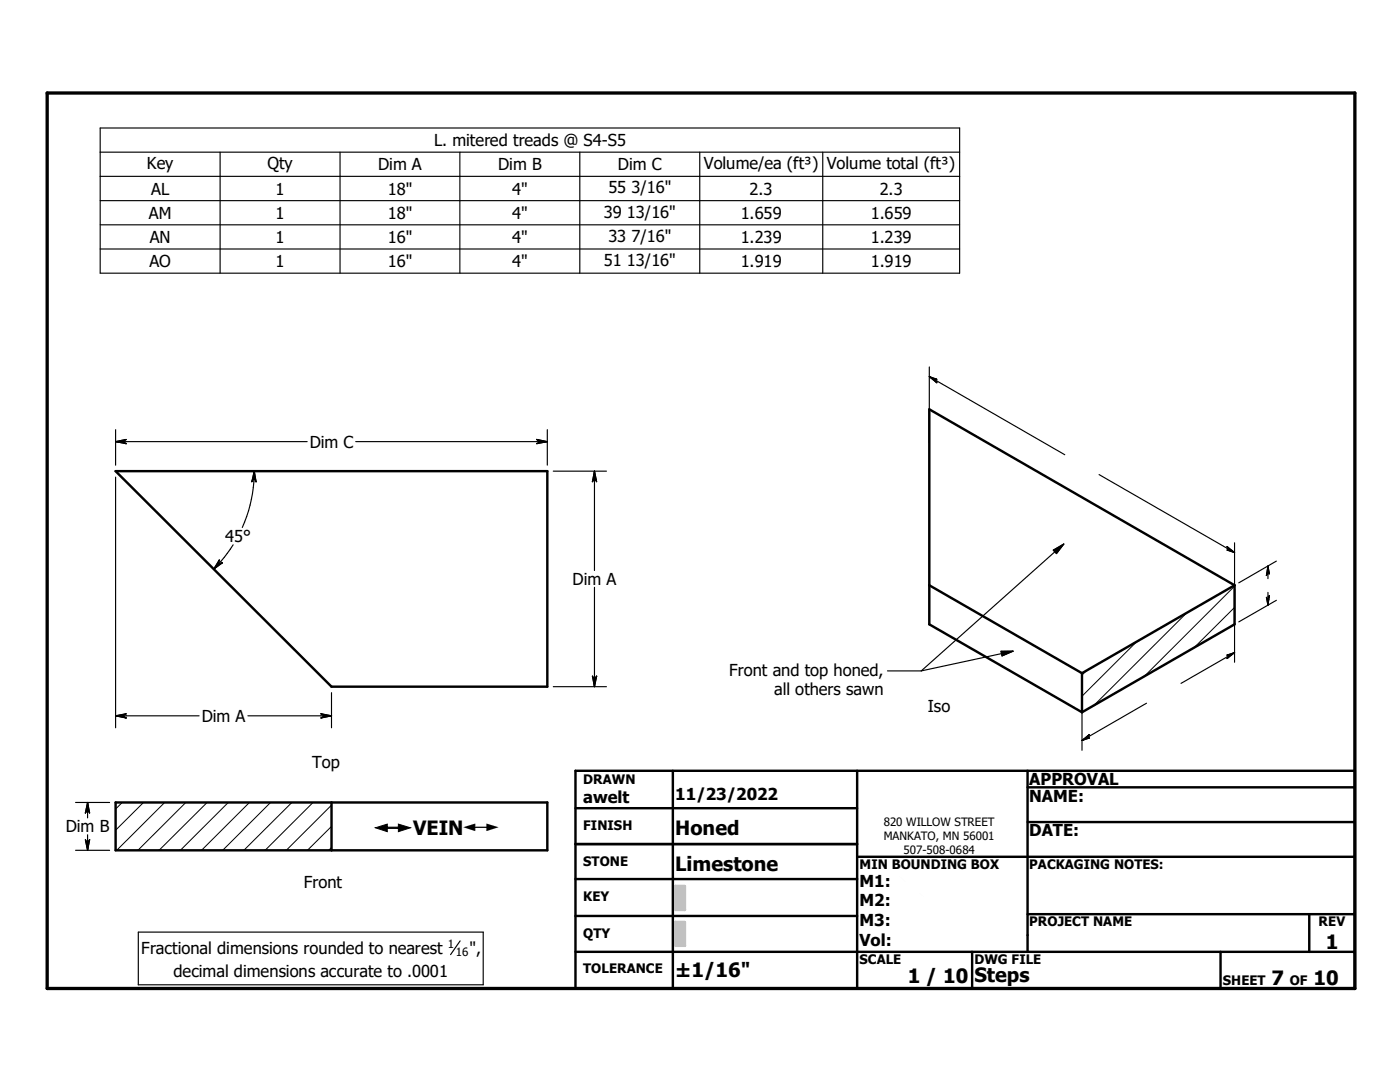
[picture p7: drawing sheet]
<svg xmlns="http://www.w3.org/2000/svg" width="279mm" height="216mm" viewBox="0 0 279 216" stroke-linecap="round" stroke-linejoin="round" font-family="sans-serif">
<g fill="none" stroke="#000" stroke-width=".48">
<path d="M23.1 94h86.1v43h-43zM185.5 116.8l30.4 17.5M246.4 116.8l-30.5 17.5M246.4 116.8v7.8l-30.5 17.5M246.4 116.8l-60.9-35.1v42.9l30.4 17.5M215.9 134.3v7.8M114.8 153.8h155.6v43.4h-155.6zM134.3 153.8v43.4M171.1 153.8v43.4M205.1 157.1h65.3M205.1 153.8v36.1M23.1 160.1h86.1v9.6h-86.1z"/>
<path d="M66.2 160.1v9.6M114.8 175.4h56.3M114.8 161.3h56.3M114.8 168.4h56.3M171.1 171h99.3M205.1 164h65.3M114.8 182.8h56.3M114.8 189.9h155.6M194 189.9v7.3M205.1 182.4h65.3M243.6 189.9v7.3M261.3 182.4v7.5"/>
</g>
<g fill="none" stroke="#000" stroke-width=".2">
<path d="M246.4 117l-18.1 18M216.8 133.8l-.9 .9M226.8 128.1l-10.9 10.8M236.8 122.3l-18.5 18.5M246.4 121.2l-8.1 8M24.4 160.1l-1.3 1.3M28.6 160.1l-5.5 5.6M32.9 160.1l-9.6 9.6M37.1 160.1l-9.6 9.6M41.3 160.1l-9.6 9.6M45.6 160.1l-9.6 9.6M49.8 160.1l-9.6 9.6"/>
<path d="M54 160.1l-9.6 9.6M58.3 160.1l-9.6 9.6M62.5 160.1l-9.6 9.6M66.2 169.1l-.6 .6M66.2 164.9l-4.8 4.8M66.2 160.7l-9.1 9"/>
</g>
<path d="M9.4 18.6h261v178.6h-261z" fill="none" stroke="#000" stroke-width=".66"/>
<g fill="#c0c0c0" stroke="#c0c0c0" stroke-width=".48">
<path d="M134.8 184h1.9v4.7z"/>
<path d="M134.8 184l1.9 4.7h-1.9z"/>
<path d="M134.8 176.8h1.9v4.8z"/>
<path d="M134.8 176.8l1.9 4.8h-1.9z"/>
</g>
<g fill="none" stroke="#000" stroke-width=".23">
<path d="M20 25.5h171.5v29h-171.5zM20 30.4h171.5M20 35.2h171.5M43.9 30.4v24.1M67.9 30.4v24.1M91.8 30.4v24.1M115.7 30.4v24.1M139.6 30.4v24.1M164.2 30.4v24.1M20 40h171.5M20 44.9h171.5M20 49.7h171.5"/>
<path d="M185.5 75.1l27 15.6M185.5 75.1l1.5 .6h-.6M185.5 75.1l1.5 1.3-.6-.7M185.5 73.2v15.3M186.4 75.7h.1M23.1 88.1h38.2M23.1 88.1l2.1-.4-.8 .4M23.1 88.1l2.1 .4-.8-.4M23.1 85.7v7.1M23.1 95.2v50M24.4 88.1h.1M50.7 95.4h.1"/>
<path d="M50.7 94a27.8 27.8 0 0 1-2.3 11.3M50.7 94l.4 2.1-.4-.7M50.7 94l-.4 2.1 .4-.7M71 88.1h38.2M107.9 88.1h.1M107.9 88.1l-.8 .4 2.1-.4M107.9 88.1l-.8-.4 2.1 .4M109.2 85.7v7.1M110.4 94h10.6M118.6 95.4h.1M118.6 94v19.8M118.6 94l.5 2.1-.5-.7"/>
<path d="M118.6 94l-.4 2.1 .4-.7M219.3 94.7l27.1 15.6M43.6 112.5h.1M43.6 112.5l.2-.8-1.1 1.9M43.6 112.5l.8-.2-1.7 1.3M46.5 108.7l-1.8 2.5-2 2.4M118.6 117.2v19.8M210.2 109.8l2.1-1.2-1.5 1.9zM212.3 108.6l-28.4 25.3M245.4 109.7h.1M245.4 109.7l-.5 .1 1.5 .5M245.4 109.7l-.5-.6 1.5 1.2"/>
<path d="M246.4 108.3v23.8M253 114.1h.1M253 119.6h.1M253 113v2.5M253 118.2v2.5M253 113l.3 1.5-.3-.4M253 113l-.3 1.8 .3-.7M253 119.6l-.3-.4 .3 1.5M253 119.6l.3-.8-.3 1.9M254.7 119.8l-7.5 4.3M254.7 112l-7.5 4.3M66.2 138.2v7"/>
<path d="M110.4 137h10.6M118.6 135.6h.1M118.6 135.6l-.4-.7 .4 2.1M118.6 135.6l.5-.7-.5 2.1M177.1 133.9h6.8M199.8 130l2.4-.1-2.2 1zM202.2 129.9l-18.3 4M215.9 135.3v14.4M245.4 130.8h.1M246.4 130.2l-10.7 6.2M246.4 130.2l-1.5 1.2 .5-.6M246.4 130.2l-1.5 .5 .5 .1"/>
<path d="M23.1 142.8h16.6M23.1 142.8l2.1-.4-.8 .4M23.1 142.8l2.1 .5-.8-.5M24.4 142.8h.1M49.5 142.8h16.7M64.8 142.8h.1M64.8 142.8l-.7 .5 2.1-.5M64.8 142.8l-.7-.4 2.1 .4M216.9 147.2h.1M216.9 147.2l.5-.6-1.5 1.2M216.9 147.2l.5 .1-1.5 .5M228.8 140.3l-12.9 7.5"/>
<path d="M15.1 160.1h6.8M15.1 169.7h6.8M17.5 161.5h.1M17.5 168.3h.1M17.5 160.1v3.1M17.5 166.6v3.1M17.5 160.1l.4 2.1-.4-.7M17.5 160.1l-.5 2.1 .5-.7M17.5 168.3l-.5-.7 .5 2.1M17.5 168.3l.4-.7-.4 2.1M27.6 186h68.8v10.5h-68.8zM91.8 187.7l-1.9 2.8"/>
</g>
<g fill="#fff" stroke="#fff" stroke-width=".23">
<path d="M178.5 174.1h18.2v15z"/>
<path d="M178.5 174.1l18.2 15h-18.2z"/>
<path d="M74.9 163.9h25.1v2.8z"/>
<path d="M74.9 163.9l25.1 2.8h-25.1z"/>
</g>
<g fill="#000" stroke="#000" stroke-width=".23">
<path d="M185.5 75.1l1.5 .6h-.6zM185.5 75.1l.9 .6 .6 .7zM186.4 75.7l.6 .7zM23.1 88.1l2.1-.4-.8 .4zM23.1 88.1h1.3l.8 .4zM24.4 88.1l.8 .4zM50.7 94l.4 2.1-.4-.7zM50.7 94v1.4l-.4 .7zM50.7 95.4l-.4 .7zM107.1 88.5l.8-.4h1.3zM107.1 87.7l2.1 .4h-1.3zM107.1 87.7l.8 .4z"/>
<path d="M118.6 94l.5 2.1-.5-.7zM118.6 94v1.4l-.4 .7zM118.6 95.4l-.4 .7zM43.8 111.7l-.2 .8-.9 1.1zM43.6 112.5l.8-.2-1.7 1.3zM43.6 112.5l.8-.2zM210.2 109.8l2.1-1.2-1.5 1.9zM244.9 109.8l.5-.1 1 .6zM244.9 109.1l1.5 1.2-1-.6zM244.9 109.1l.5 .6zM253 113l.3 1.5-.3-.4zM253 113v1.1l-.3 .7z"/>
<path d="M253 114.1l-.3 .7zM252.7 119.2l.3 .4v1.1zM253.3 118.8l-.3 1.9v-1.1zM253.3 118.8l-.3 .8zM118.2 134.9l.4 .7v1.4zM119.1 134.9l-.5 2.1v-1.4zM119.1 134.9l-.5 .7zM199.8 130l2.4-.1-2.2 1zM245.4 130.8l1-.6-1.5 1.2zM244.9 130.7l1.5-.5-1 .6zM244.9 130.7l.5 .1zM23.1 142.8l2.1-.4-.8 .4z"/>
<path d="M23.1 142.8h1.3l.8 .5zM24.4 142.8l.8 .5zM64.1 143.3l.7-.5h1.4zM64.1 142.4l2.1 .4h-1.4zM64.1 142.4l.7 .4zM215.9 147.8l1.5-1.2-.5 .6zM215.9 147.8l1-.6 .5 .1zM216.9 147.2l.5 .1zM17.5 160.1l.4 2.1-.4-.7zM17.5 160.1v1.4l-.5 .7zM17.5 161.5l-.5 .7zM17 167.6l.5 .7v1.4z"/>
<path d="M17.9 167.6l-.4 2.1v-1.4zM17.9 167.6l-.4 .7z"/>
</g>
<g font-size="3.9">
<text x="82.4" y="166.7">VEIN</text>
<text x="134.7" y="166.6">Honed</text>
<text x="134.7" y="173.8">Limestone</text>
<text x="264.6" y="189.3">1</text>
<text x="134.7" y="194.9">±1/16&quot;</text>
<text x="181.1" y="196.1">1 / 10</text>
<text x="194.5" y="196">Steps</text>
<text x="253.8" y="196.6">7</text>
<text x="262.1" y="196.6">10</text>
</g>
<g font-size="3.3">
<text x="86.6" y="29">L. mitered treads @ S4-S5</text>
<text x="29.3" y="33.7">Key</text>
<text x="53.4" y="33.7">Qty</text>
<text x="75.4" y="34">Dim A</text>
<text x="99.4" y="34">Dim B</text>
<text x="123.3" y="34">Dim C</text>
<text x="140.5" y="33.7">Volume/ea (ft³)</text>
<text x="165" y="33.7">Volume total (ft³)</text>
<text x="30.2" y="38.8">AL</text>
<text x="55" y="38.8">1</text>
<text x="77.4" y="38.9">18&quot;</text>
<text x="102.2" y="38.9">4&quot;</text>
<text x="121.4" y="38.6">55 3/16&quot;</text>
<text x="149.6" y="38.8">2.3</text>
<text x="175.6" y="38.8">2.3</text>
<text x="29.7" y="43.6">AM</text>
<text x="55" y="43.6">1</text>
<text x="77.4" y="43.7">18&quot;</text>
<text x="102.2" y="43.7">4&quot;</text>
<text x="120.5" y="43.4">39 13/16&quot;</text>
<text x="147.8" y="43.6">1.659</text>
<text x="173.8" y="43.6">1.659</text>
<text x="29.8" y="53.3">AO</text>
<text x="29.9" y="48.5">AN</text>
<text x="55" y="48.5">1</text>
<text x="55" y="53.3">1</text>
<text x="77.4" y="48.5">16&quot;</text>
<text x="77.4" y="53.3">16&quot;</text>
<text x="102.2" y="48.5">4&quot;</text>
<text x="102.2" y="53.3">4&quot;</text>
<text x="120.5" y="53.1">51 13/16&quot;</text>
<text x="121.4" y="48.3">33 7/16&quot;</text>
<text x="147.8" y="48.5">1.239</text>
<text x="147.8" y="53.3">1.919</text>
<text x="173.8" y="48.5">1.239</text>
<text x="173.8" y="53.3">1.919</text>
<text x="61.8" y="89.3">Dim C</text>
<text x="45" y="108.2">45°</text>
<text x="114.3" y="116.7">Dim A</text>
<text x="145.5" y="134.8">Front and top honed,</text>
<text x="154.5" y="138.7">all others sawn</text>
<text x="185.2" y="142.2">Iso</text>
<text x="40.3" y="144">Dim A</text>
<text x="62.3" y="153.2">Top</text>
<text x="116.4" y="160.2">awelt</text>
<text x="134.7" y="159.7">11/23/2022</text>
<text x="205.4" y="156.7">APPROVAL</text>
<text x="205.4" y="159.9">NAME:</text>
<text x="13.1" y="166.1">Dim B</text>
<text x="205.4" y="166.9">DATE:</text>
<text x="60.7" y="177.2">Front</text>
<text x="171.5" y="176.9">M1: 4&quot;</text>
<text x="171.5" y="180.8">M2: 18&quot;</text>
<text x="171.5" y="184.8">M3: 36&quot;</text>
<text x="28.2" y="190.3">Fractional dimensions rounded to nearest</text>
<text x="93.7" y="190.3">&quot;,</text>
<text x="171.5" y="188.7">Vol: 1.5 ft³</text>
<text x="34.6" y="195">decimal dimensions accurate to .0001</text>
</g>
<g font-size="3.1">
<text x="74.9" y="166.7">#</text>
<text x="92.5" y="166.7">#</text>
</g>
<g font-size="2.6">
<text x="116.4" y="156.4">DRAWN</text>
<text x="116.4" y="165.6">FINISH</text>
<text x="116.4" y="172.8">STONE</text>
<text x="171.5" y="173.4">MIN BOUNDING BOX</text>
<text x="205.4" y="173.4">PACKAGING NOTES:</text>
<text x="116.4" y="179.9">KEY</text>
<text x="205.4" y="184.8">PROJECT NAME</text>
<text x="263.1" y="184.8">REV</text>
<text x="116.4" y="187.1">QTY</text>
<text x="116.4" y="194.2">TOLERANCE</text>
<text x="171.5" y="192.4">SCALE</text>
<text x="194.5" y="192.4">DWG FILE</text>
<text x="244.1" y="196.6">SHEET</text>
<text x="257.4" y="196.6">OF</text>
</g>
<g font-size="2.3">
<text x="176.4" y="164.8">820 WILLOW STREET</text>
<text x="176.4" y="167.6">MANKATO, MN 56001</text>
<text x="180.3" y="170.3">507-508-0684</text>
<text x="89.4" y="189.1">1</text>
<text x="91" y="190.8">16</text>
</g>
</svg>
